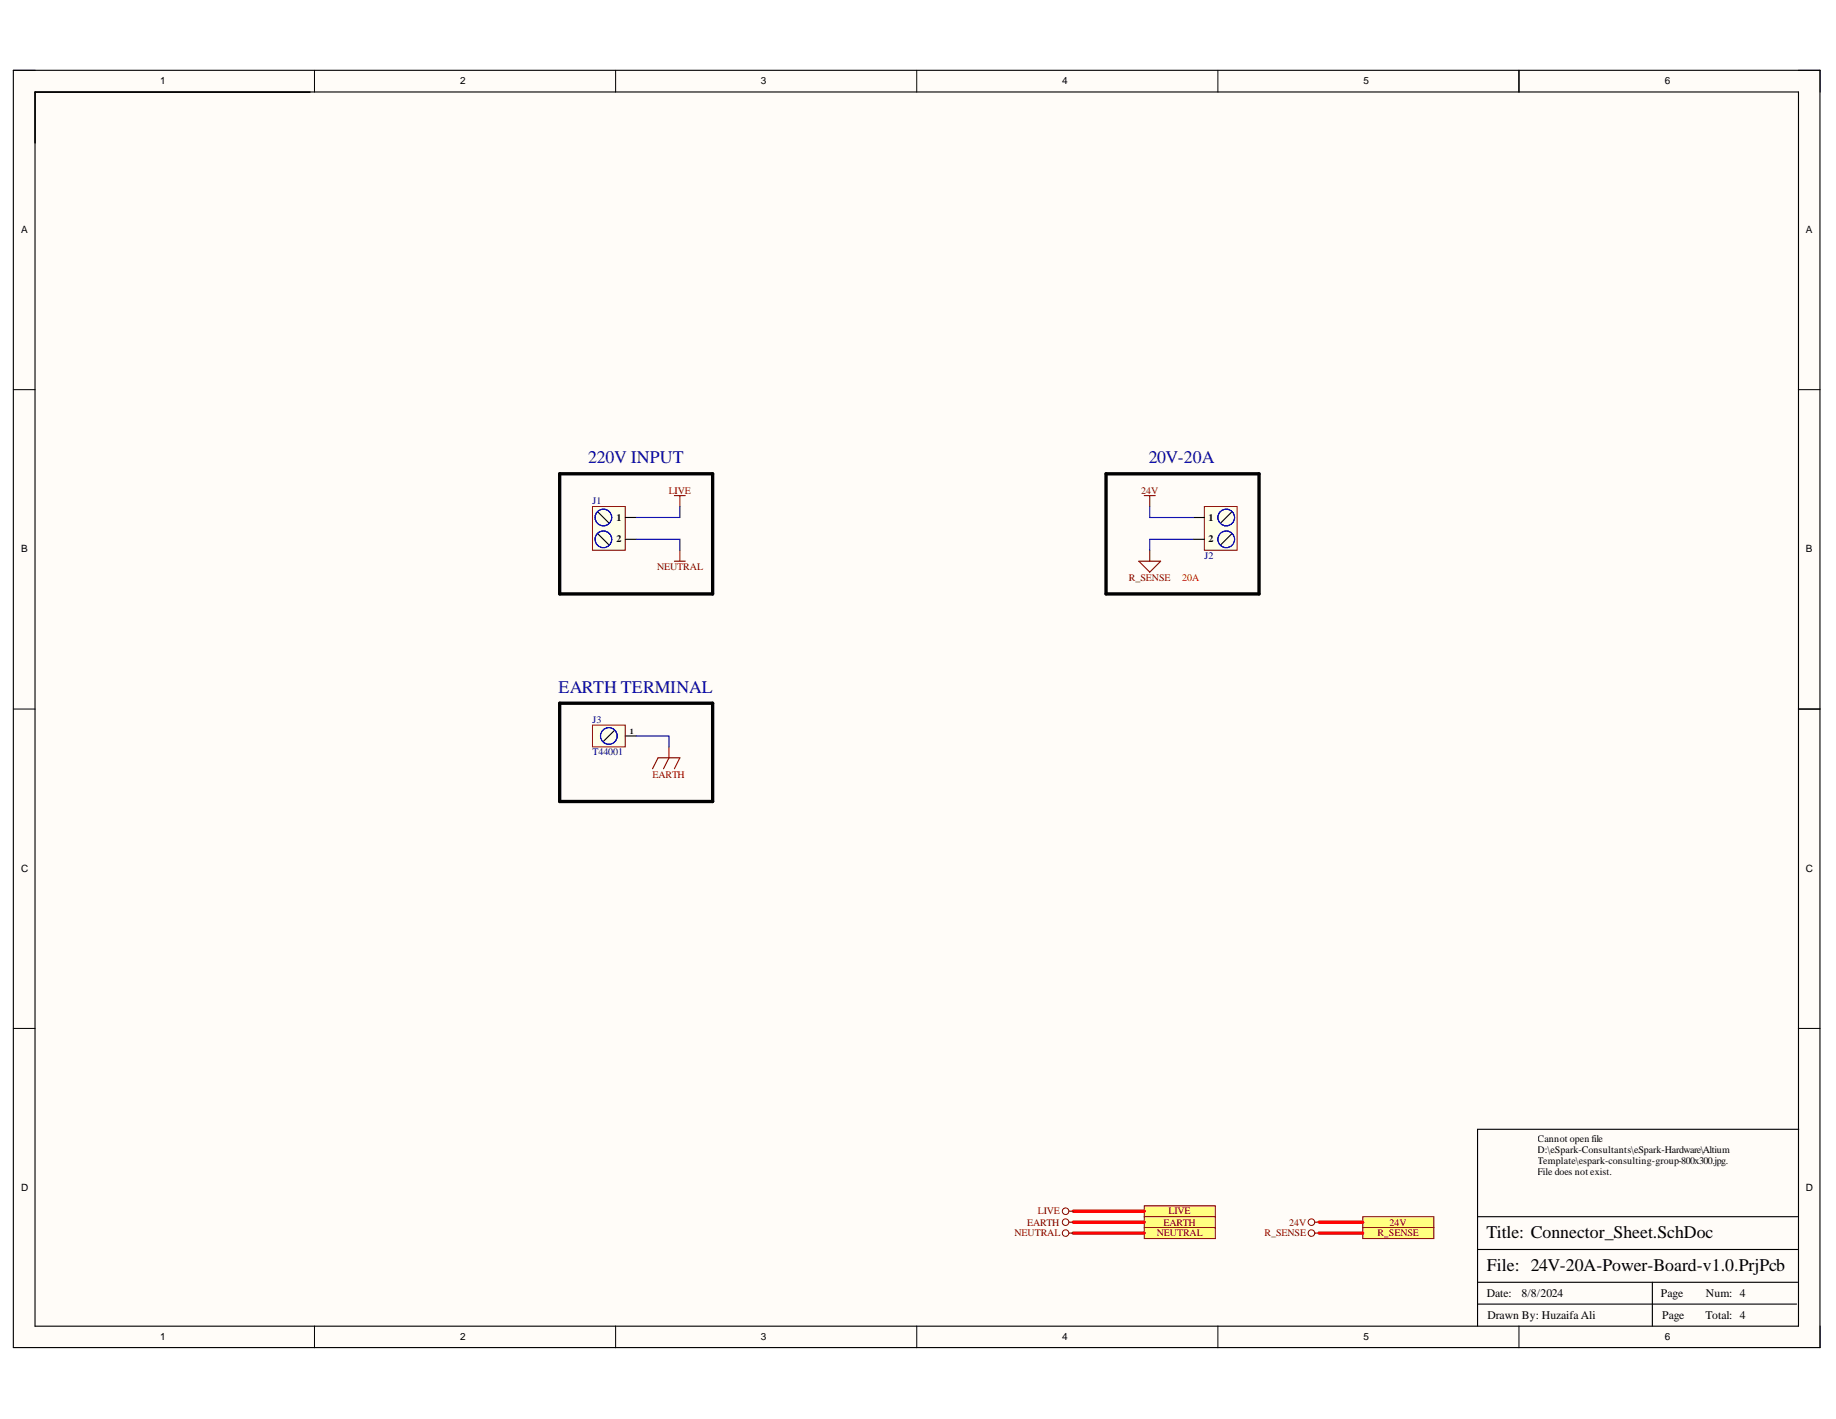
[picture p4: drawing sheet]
<svg xmlns="http://www.w3.org/2000/svg" width="279mm" height="216mm" viewBox="0 0 279 216" stroke-linecap="round" stroke-linejoin="round" font-family="sans-serif">
<g fill="#fffcf8">
<path d="M2 10.7h275v194.4h-275z" fill-rule="evenodd"/>
<path d="M5.4 14h268.3v187.7h-268.3z" fill-rule="evenodd"/>
</g>
<g fill="none" stroke="#000" stroke-width=".15">
<path d="M2 10.7h3.4M47.9 10.7v3.3M93.7 10.7v3.3M139.5 10.7v3.3M185.3 10.7v3.3M231.2 10.7v3.3M273.7 10.7h3.3v3.3M2 59.3h3.4M273.7 59.3h3.3M2 107.9h3.4M273.7 107.9h3.3M2 156.5h3.4"/>
<path d="M273.7 156.5h3.3M47.9 201.7v3.4M93.7 201.7v3.4M139.5 201.7v3.4M185.3 201.7v3.4M231.2 201.7v3.4M277 201.7v3.4"/>
</g>
<path d="M2 10.7h275v194.3h-275zM5.3 14h268.4v187.8h-268.4zM231.2 10.7v3.3M273.7 107.9h3.3M273.7 171.8h-48.8v29.9M224.9 198.4h48.5M224.9 195.1h48.7M224.9 190.1h48.7M224.9 185.1h48.7M251.5 195.1v6.6" fill="none" stroke="#000" stroke-width=".17"/>
<path d="M90.2 77.1h4.9v6.6h-4.9z" fill-rule="evenodd" fill="#ffffe8"/>
<path d="M90.2 77.1h4.9v6.6h-4.9z" fill="none" stroke="#800000" stroke-width=".15"/>
<path d="M91 77.9l1.7 1.7M95.1 78.7h1.7M91 81.2l1.7 1.7M95.1 82.1h1.7" fill="none" stroke="#000" stroke-width=".17"/>
<g fill="none" stroke="#00f" stroke-width=".17">
<circle cx="91.8" cy="78.7" r="1.27"/>
<circle cx="91.8" cy="82.1" r="1.27"/>
</g>
<path d="M90.2 110.3h4.9v3.3h-4.9z" fill-rule="evenodd" fill="#ffffe8"/>
<path d="M90.2 110.3h4.9v3.3h-4.9z" fill="none" stroke="#800000" stroke-width=".15"/>
<path d="M93.5 111.1l-1.7 1.7M95.1 112h1.7" fill="none" stroke="#000" stroke-width=".17"/>
<circle cx="92.7" cy="112" r="1.27" fill="none" stroke="#00f" stroke-width=".17"/>
<path d="M102.6 75.4h1.7M103.5 75.4v1.7M102.6 85.4h1.7M103.5 83.7v1.7M99.3 117l.8-1.7h3.4l-.9 1.7M101.8 113.6v1.7l-.8 1.7" fill="none" stroke="#800000" stroke-width=".17"/>
<path d="M85.2 107h23.2v15h-23.2z" fill="none" stroke="#000" stroke-width=".51"/>
<path d="M174.1 183.5h10.8v1.6h-10.8z" fill-rule="evenodd" fill="#ffff80"/>
<path d="M174.1 183.5h10.8v1.6h-10.8z" fill="none" stroke="#800000" stroke-width=".15"/>
<path d="M174.1 185.1h10.8v1.7h-10.8z" fill-rule="evenodd" fill="#ffff80"/>
<path d="M174.1 185.1h10.8v1.7h-10.8z" fill="none" stroke="#800000" stroke-width=".15"/>
<path d="M174.1 186.8h10.8v1.6h-10.8z" fill-rule="evenodd" fill="#ffff80"/>
<path d="M174.1 186.8h10.8v1.6h-10.8z" fill="none" stroke="#800000" stroke-width=".15"/>
<path d="M183.3 77.1h5v6.6h-5z" fill-rule="evenodd" fill="#ffffe8"/>
<path d="M183.3 77.1h5v6.6h-5z" fill="none" stroke="#800000" stroke-width=".15"/>
<path d="M181.6 78.7h1.7M187.4 77.9l-1.6 1.7M181.6 82.1h1.7M187.4 81.2l-1.6 1.7" fill="none" stroke="#000" stroke-width=".17"/>
<g fill="none" stroke="#00f" stroke-width=".17">
<circle cx="186.6" cy="78.7" r="1.27"/>
<circle cx="186.6" cy="82.1" r="1.27"/>
</g>
<path d="M174.1 75.4h1.7M175 75.4v1.7M173.3 85.4h3.3l-1.6 1.6zM175 83.7v1.7" fill="none" stroke="#800000" stroke-width=".17"/>
<path d="M85.2 72.1h23.2v18.3h-23.2zM168.3 72.1h23.3v18.3h-23.3z" fill="none" stroke="#000" stroke-width=".51"/>
<path d="M207.4 185.1h10.8v1.7h-10.8z" fill-rule="evenodd" fill="#ffff80"/>
<path d="M207.4 185.1h10.8v1.7h-10.8z" fill="none" stroke="#800000" stroke-width=".15"/>
<path d="M207.4 186.8h10.8v1.6h-10.8z" fill-rule="evenodd" fill="#ffff80"/>
<g fill="none" stroke="#800000" stroke-width=".15">
<path d="M207.4 186.8h10.8v1.6h-10.8z"/>
<circle cx="162.2" cy="187.6" r=".5"/>
<circle cx="162.2" cy="184.3" r=".5"/>
<circle cx="162.2" cy="186" r=".5"/>
<circle cx="199.6" cy="187.6" r=".5"/>
<circle cx="199.6" cy="186" r=".5"/>
</g>
<path d="M162.7 186h.6M162.7 187.6h.6M162.7 184.3h.6M200.1 186h.6M200.1 187.6h.6" fill="none" stroke="#800000" stroke-width=".17"/>
<path d="M103.5 77.1v1.6h-6.7M175 77.1v1.6h6.6M96.8 82.1h6.7v1.6M181.6 82.1h-6.6v1.6M96.8 112h5v1.6" fill="none" stroke="#000080" stroke-width=".17"/>
<path d="M163.3 184.3h10.8M163.3 186h10.8M163.3 187.6h10.8M200.7 186h6.7M200.7 187.6h6.7" fill="none" stroke="#f00" stroke-width=".51"/>
<g font-size="2.7" fill="#0b0b8e">
<text x="89.5" y="70.4">220V INPUT</text>
<text x="174.8" y="70.4">20V-20A</text>
<text x="85" y="105.4">EARTH TERMINAL</text>
</g>
<g font-size="2.7">
<text x="226.2" y="188.3">Title: Connector_Sheet.SchDoc</text>
<text x="226.3" y="193.3">File: 24V-20A-Power-Board-v1.0.PrjPcb</text>
</g>
<g font-size="1.8">
<text x="226.3" y="197.4">Date:</text>
<text x="231.5" y="197.4">8/8/2024</text>
<text x="252.8" y="197.4">Page</text>
<text x="259.6" y="197.4">Num: 4</text>
<text x="226.4" y="200.7">Drawn By: Huzaifa Ali</text>
<text x="252.9" y="200.7">Page</text>
<text x="259.5" y="200.7">Total: 4</text>
</g>
<g font-size="1.5">
<text x="24.4" y="12.9">1</text>
<text x="70" y="12.9">2</text>
<text x="115.8" y="12.9">3</text>
<text x="161.7" y="12.9">4</text>
<text x="207.5" y="12.9">5</text>
<text x="253.3" y="12.9">6</text>
<text x="3.2" y="35.5">A</text>
<text x="274.8" y="35.5">A</text>
<text x="93.8" y="79.2">1</text>
<text x="93.8" y="82.5">2</text>
<text x="183.9" y="79.2">1</text>
<text x="183.9" y="82.5">2</text>
<text x="3.2" y="84.1">B</text>
<text x="274.8" y="84.1">B</text>
<text x="3.2" y="132.7">C</text>
<text x="274.8" y="132.7">C</text>
<text x="234" y="173.8">Cannot open file</text>
<text x="234" y="175.5">D:\eSpark-Consultants\eSpark-Hardware\Altium</text>
<text x="234" y="177.2">Template\espark-consulting-group-800x300.jpg.</text>
<text x="234" y="178.8">File does not exist.</text>
<text x="3.2" y="181.2">D</text>
<text x="274.8" y="181.2">D</text>
<text x="24.4" y="203.9">1</text>
<text x="70" y="203.9">2</text>
<text x="115.8" y="203.9">3</text>
<text x="161.7" y="203.9">4</text>
<text x="207.5" y="203.9">5</text>
<text x="253.3" y="203.9">6</text>
</g>
<g font-size="1.5" fill="#000080">
<text x="90.2" y="76.7">J1</text>
<text x="183.3" y="85.1">J2</text>
<text x="90.2" y="109.9">J3</text>
<text x="90.2" y="114.9">T44001</text>
</g>
<g font-size="1.5" fill="#800000">
<text x="101.8" y="75.1">LIVE</text>
<text x="173.7" y="75.1">24V</text>
<text x="100" y="86.7">NEUTRAL</text>
<text x="171.8" y="88.4">R_SENSE</text>
<text x="99.3" y="118.3">EARTH</text>
<text x="157.9" y="184.8">LIVE</text>
<text x="177.8" y="184.8">LIVE</text>
<text x="154.4" y="188.1">NEUTRAL</text>
<text x="156.3" y="186.5">EARTH</text>
<text x="176" y="188.1">NEUTRAL</text>
<text x="177" y="186.5">EARTH</text>
<text x="192.4" y="188.1">R_SENSE</text>
<text x="196.2" y="186.5">24V</text>
<text x="209.6" y="188.1">R_SENSE</text>
<text x="211.5" y="186.5">24V</text>
</g>
<text font-size="1.5" fill="#f00" x="179.9" y="88.4">20A</text>
<text font-size="1.2" x="95.8" y="111.7">1</text>
</svg>
